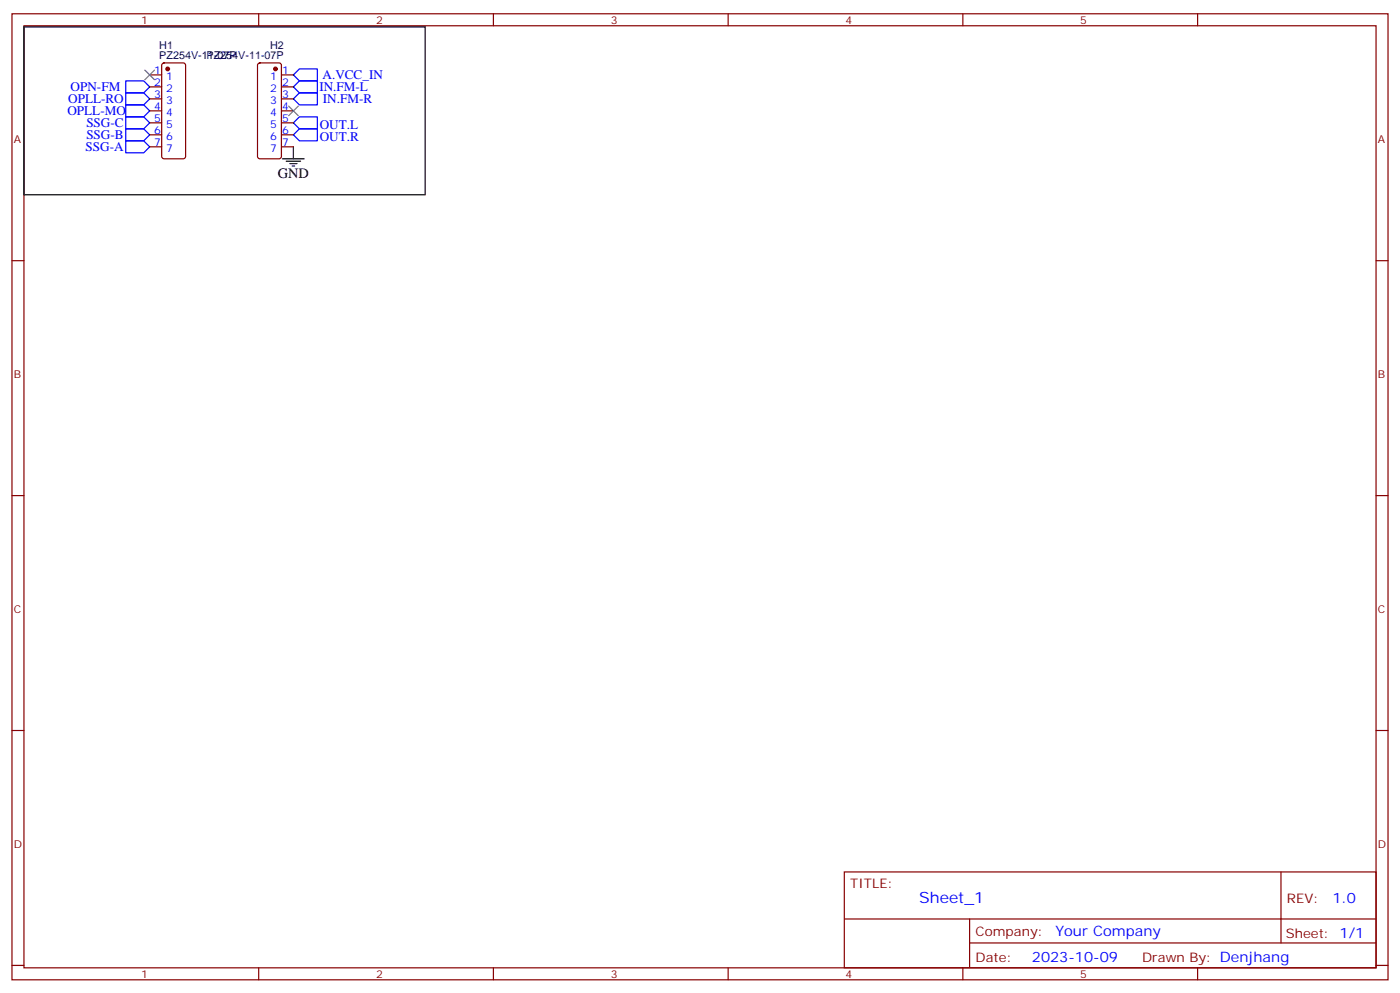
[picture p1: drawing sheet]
<svg xmlns="http://www.w3.org/2000/svg" width="412mm" height="292mm" viewBox="0 0 412 292" stroke-linecap="round" stroke-linejoin="round" font-family="sans-serif">
<g fill="none" stroke="#870000" stroke-width=".35">
<path d="M3.5 4.1h405.4v284.3h-405.4zM7.1 7.6h398.2v277.3h-398.2zM47.9 18.7l.4-.2h5.7l.6 .5 .1 27-.3 .5-.4 .2h-5.7l-.5-.2-.2-.5v-26.8zM76.1 18.7l.5-.2h5.6l.6 .5 .1 27-.2 .5-.5 .2h-5.6l-.5-.2-.3-.5v-26.8zM76.2 4.1v3.5M145.3 4.1v3.5M214.5 4.1v3.5M283.6 4.1v3.5M352.8 4.1v3.5M44.1 22h3.5M44.1 25.6h3.5M44.1 29.1h3.5"/>
<path d="M44.1 32.6h3.5M44.1 36.2h3.5M44.1 39.7h3.5M82.9 22h3.5M82.9 25.6h3.5M82.9 29.1h3.5M82.9 32.6h3.5M82.9 36.2h3.5M82.9 39.7h3.5M44.1 43.2h3.5M82.9 43.2h3.5M3.5 76.7h3.6"/>
<path d="M405.3 76.7h3.6M3.5 145.9h3.6M405.3 145.9h3.6M3.5 215h3.6M405.3 215h3.6M248.7 256.6h156.6v28.3h-156.6zM377.3 256.7v20.8M248.7 270.5h156.5M285.6 277.5h119.6M285.6 270.5v14.1M3.5 284.2h3.6M76.2 284.9v3.5"/>
<path d="M145.3 284.9v3.5M214.5 284.9v3.5M283.6 284.9v3.5M352.8 284.9v3.5M405.3 284.2h3.6"/>
</g>
<path d="M37 23.8h5.3l1.8 1.8-1.8 1.7h-5.3zM37 27.3h5.3l1.8 1.8-1.8 1.8h-5.3zM37 30.9h5.3l1.8 1.7-1.8 1.8h-5.3zM37 34.4h5.3l1.8 1.8-1.8 1.7h-5.3zM37 37.9h5.3l1.8 1.8-1.8 1.8h-5.3zM86.4 22l1.8-1.7h5.3v3.5h-5.3zM86.4 39.7l1.8-1.8h5.3v3.6h-5.3zM86.4 29.1l1.8-1.8h5.3v3.6h-5.3zM86.4 25.6l1.8-1.8h5.3v3.5h-5.3zM88.2 34.4h5.3v3.5h-5.3l-1.8-1.7zM37 41.5h5.3l1.8 1.7-1.8 1.8h-5.3z" fill="none" stroke="#00f" stroke-width=".35"/>
<path d="M7.1 7.9h118.1v49.4h-118.1zM83.3 46.7h6.3M84.3 47.4h4.2M85.4 48.2h2.1M86.1 48.9h.7M86.4 43.2v3.5" fill="none" stroke="#000" stroke-width=".35"/>
<g fill="#870000" stroke="#870000" stroke-width=".35">
<circle cx="49.4" cy="20.3" r=".53"/>
<circle cx="81.1" cy="20.3" r=".53"/>
</g>
<path d="M42.7 20.6l2.8 2.9M45.5 20.6l-2.8 2.9M85 31.2l2.8 2.8M87.8 31.2l-2.8 2.8" fill="none" stroke="#3c3" stroke-width=".35"/>
<text font-size="4.6" fill="#00f" x="270.8" y="265.7">Sheet_1</text>
<text font-size="4.2" x="81.8" y="52.4">GND</text>
<g font-size="4.2" fill="#00f">
<text x="392.5" y="265.9">1.0</text>
<text x="310.9" y="275.5">Your Company</text>
<text x="304" y="283.3">2023-10-09</text>
</g>
<g font-size="3.9" fill="#00f">
<text x="95" y="23.3">A.VCC_IN</text>
<text x="20.8" y="26.9">OPN-FM</text>
<text x="94.1" y="26.9">IN.FM-L</text>
<text x="19.9" y="33.9">OPLL-MO</text>
<text x="20.1" y="30.4">OPLL-RO</text>
<text x="95.1" y="30.4">IN.FM-R</text>
<text x="25.4" y="37.4">SSG-C</text>
<text x="25.4" y="40.9">SSG-B</text>
<text x="94.2" y="41.4">OUT.R</text>
<text x="94.2" y="37.8">OUT.L</text>
<text x="25.2" y="44.4">SSG-A</text>
</g>
<g font-size="3.9" fill="#800">
<text x="250.5" y="261.2">TITLE:</text>
<text x="379.1" y="265.9">REV:</text>
<text x="287.4" y="275.4">Company:</text>
<text x="378.7" y="276">Sheet: 1/1</text>
<text x="287.4" y="283.1">Date:</text>
<text x="336.4" y="283.2">Drawn By: Denjhang</text>
</g>
<g font-size="3.2" fill="#800">
<text x="41.6" y="7.1">1</text>
<text x="110.8" y="7.1">2</text>
<text x="179.9" y="7.1">3</text>
<text x="249.1" y="7.1">4</text>
<text x="318.2" y="7.1">5</text>
<text x="4.1" y="42.2">A</text>
<text x="405.9" y="42.2">A</text>
<text x="4.1" y="111.3">B</text>
<text x="405.9" y="111.3">B</text>
<text x="4.1" y="180.4">C</text>
<text x="405.9" y="180.4">C</text>
<text x="4.1" y="249.6">D</text>
<text x="405.9" y="249.6">D</text>
<text x="41.6" y="287.9">1</text>
<text x="110.8" y="287.9">2</text>
<text x="179.9" y="287.9">3</text>
<text x="249.1" y="287.9">4</text>
<text x="318.2" y="287.9">5</text>
</g>
<g font-size="3.2" fill="#000080">
<text x="46.9" y="17.4">PZ254V-11-07P</text>
<text x="46.9" y="14.3">H1</text>
<text x="60.8" y="17.4">PZ254V-11-07P</text>
<text x="79.5" y="14.3">H2</text>
</g>
<g font-size="3.2" fill="#00f">
<text x="45.4" y="21.7">1</text>
<text x="48.9" y="23.5">1</text>
<text x="79.6" y="23.5">1</text>
<text x="83.1" y="21.7">1</text>
<text x="45.4" y="25.2">2</text>
<text x="45.4" y="28.8">3</text>
<text x="48.9" y="27">2</text>
<text x="79.6" y="27">2</text>
<text x="83.1" y="25.2">2</text>
<text x="83.1" y="28.8">3</text>
<text x="45.4" y="32.3">4</text>
<text x="45.4" y="35.8">5</text>
<text x="48.9" y="30.5">3</text>
<text x="48.9" y="34">4</text>
<text x="79.6" y="30.5">3</text>
<text x="79.6" y="34">4</text>
<text x="83.1" y="32.3">4</text>
<text x="83.1" y="35.8">5</text>
<text x="45.4" y="39.3">6</text>
<text x="48.9" y="37.6">5</text>
<text x="48.9" y="41.1">6</text>
<text x="79.6" y="37.6">5</text>
<text x="79.6" y="41.1">6</text>
<text x="83.1" y="39.3">6</text>
<text x="45.4" y="42.9">7</text>
<text x="48.9" y="44.6">7</text>
<text x="79.6" y="44.6">7</text>
<text x="83.1" y="42.9">7</text>
</g>
</svg>
